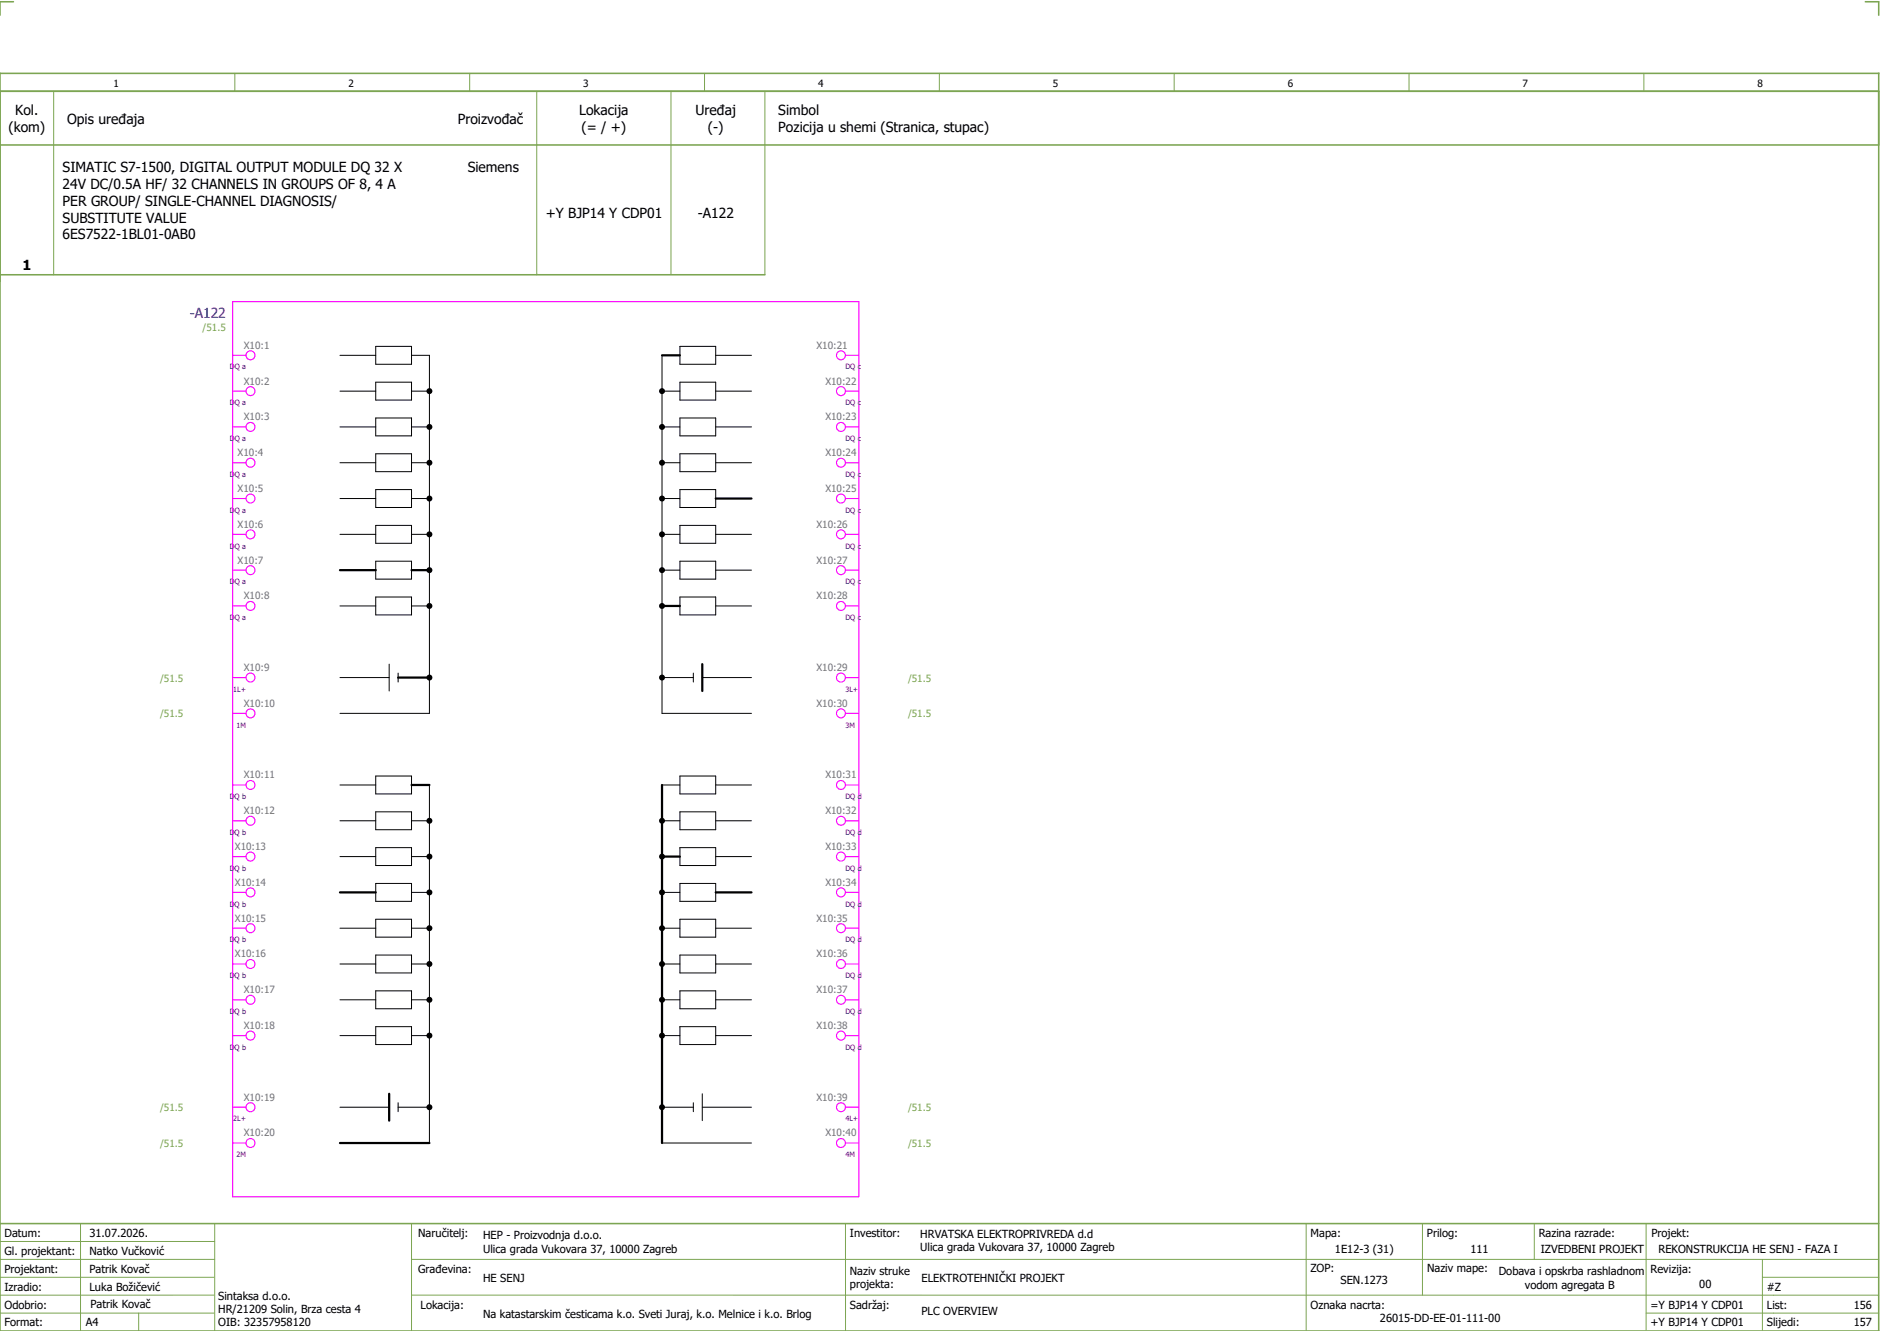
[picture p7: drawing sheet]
<svg xmlns="http://www.w3.org/2000/svg" width="421mm" height="297mm" viewBox="0 0 421 297" stroke-linecap="round" stroke-linejoin="round" font-family="sans-serif">
<path d="M0 16.4h420v281h-420zM3 .4h-3v3M417 .4h3v3M0 20.4h420M0 32.4h420M0 61.4h171M0 273.4h420" fill="none" stroke="#7ca552" stroke-width=".35"/>
<g fill="none" stroke="#7ca552" stroke-width=".22">
<path d="M52.5 16.4v4M105 16.4v4M157.5 16.4v4M210 16.4v4M262.5 16.4v4M315 16.4v4M367.5 16.4v4M12 20.4v41M120 20.4v41M150 20.4v41M171 20.4v41M0 277.4h48"/>
<path d="M18 273.4v24M48 273.4v24M92 273.4v24M189 273.4v24M292 273.4v23.8M318 273.4v16M343 273.4v8M368 273.4v23.8M0 281.4h48M0 285.4h47.8M0 293.4h47.8M31 293.4v4"/>
<path d="M47.8 289.4h-47.8M92 281.4h328M92 289.4h328M368 293.4h52M394 285.4h26M394 281.4v15.8"/>
</g>
<g fill="none" stroke="#000" stroke-width=".22">
<path d="M76 79.4h8M84 77.4h8v4h-8zM92 79.4h4v80h-20M148 79.4v80h20M152 77.4h8v4h-8zM160 79.4h8M76 87.4h8M76 95.4h8M84 85.4h8v4h-8zM84 93.4h8v4h-8zM92 87.4h4M92 95.4h4"/>
<path d="M148 87.4h4M148 95.4h4M152 85.4h8v4h-8zM152 93.4h8v4h-8zM160 87.4h8M160 95.4h8M76 103.4h8M76 111.4h8M76 119.4h8M84 101.4h8v4h-8zM84 109.4h8v4h-8zM84 117.4h8v4h-8z"/>
<path d="M92 103.4h4M92 111.4h4M92 119.4h4M148 103.4h4M148 111.4h4M148 119.4h4M152 101.4h8v4h-8zM152 109.4h8v4h-8zM152 117.4h8v4h-8zM160 103.4h8M160 119.4h8M76 135.4h8"/>
<path d="M84 125.4h8v4h-8zM84 133.4h8v4h-8zM92 135.4h4M148 127.4h4M152 125.4h8v4h-8zM152 133.4h8v4h-8zM160 135.4h8M160 127.4h8M76 151.4h11M87 148.4v6M89 150.4v2M148 151.4h7"/>
<path d="M155 150.4v2M157 151.4h11M76 175.4h8M84 173.4h8v4h-8zM96 175.4v80M148 175.4h4M152 173.4h8v4h-8zM160 175.4h8M76 183.4h8M76 191.4h8M84 181.4h8v4h-8zM84 189.4h8v4h-8z"/>
<path d="M84 197.4h8v4h-8zM92 183.4h4M92 191.4h4M92 199.4h4M148 183.4h4M148 199.4h4M152 181.4h8v4h-8zM152 189.4h8v4h-8zM152 197.4h8v4h-8zM160 183.4h8M160 191.4h8M76 207.4h8"/>
<path d="M76 215.4h8M84 205.4h8v4h-8zM84 213.4h8v4h-8zM92 207.4h4M92 215.4h4M148 207.4h4M148 215.4h4M152 205.4h8v4h-8zM152 213.4h8v4h-8zM160 207.4h8M160 215.4h8M76 223.4h8"/>
<path d="M76 231.4h8M84 221.4h8v4h-8zM84 229.4h8v4h-8zM92 223.4h4M92 231.4h4M148 223.4h4M148 231.4h4M152 221.4h8v4h-8zM152 229.4h8v4h-8zM160 223.4h8M160 231.4h8M76 247.4h11"/>
<path d="M89 246.4v2M89 247.4h7M148 247.4h7M148 255.4h20M155 246.4v2M157 247.4h11M157 244.4v6"/>
</g>
<g fill="#000">
<circle cx="96" cy="95.4" r=".67"/>
<circle cx="96" cy="87.4" r=".67"/>
<circle cx="148" cy="95.4" r=".67"/>
<circle cx="148" cy="87.4" r=".67"/>
<circle cx="96" cy="111.4" r=".67"/>
<circle cx="96" cy="103.4" r=".67"/>
<circle cx="96" cy="119.4" r=".67"/>
<circle cx="148" cy="103.4" r=".67"/>
<circle cx="148" cy="111.4" r=".67"/>
<circle cx="148" cy="119.4" r=".67"/>
<circle cx="96" cy="127.4" r=".67"/>
<circle cx="96" cy="135.4" r=".67"/>
<circle cx="148" cy="127.4" r=".67"/>
<circle cx="148" cy="135.4" r=".67"/>
<circle cx="96" cy="151.4" r=".67"/>
<circle cx="148" cy="151.4" r=".67"/>
<circle cx="96" cy="191.4" r=".67"/>
<circle cx="96" cy="183.4" r=".67"/>
<circle cx="96" cy="199.4" r=".67"/>
<circle cx="148" cy="191.4" r=".67"/>
<circle cx="148" cy="183.4" r=".67"/>
<circle cx="148" cy="199.4" r=".67"/>
<circle cx="96" cy="215.4" r=".67"/>
<circle cx="96" cy="207.4" r=".67"/>
<circle cx="148" cy="215.4" r=".67"/>
<circle cx="148" cy="207.4" r=".67"/>
<circle cx="96" cy="231.4" r=".67"/>
<circle cx="96" cy="223.4" r=".67"/>
<circle cx="148" cy="231.4" r=".67"/>
<circle cx="148" cy="223.4" r=".67"/>
<circle cx="96" cy="247.4" r=".67"/>
<circle cx="148" cy="247.4" r=".67"/>
</g>
<g fill="none" stroke="#000" stroke-width=".5">
<path d="M148 79.4h4M160 111.4h8M76 127.4h8M92 127.4h4M148 135.4h4M89 151.4h7M157 148.4v6M92 175.4h4M148 175.4v80M76 199.4h8M148 191.4h4M160 199.4h8"/>
<path d="M76 255.4h20M87 244.4v6"/>
</g>
<g fill="none" stroke="#f0f" stroke-width=".25">
<path d="M52 67.4h140v200h-140zM52 79.4h3M189 79.4h3M52 87.4h3M52 95.4h3M189 87.4h3M189 95.4h3M52 119.4h3M52 111.4h3M52 103.4h3M189 119.4h3M189 111.4h3"/>
<path d="M189 103.4h3M52 135.4h3M52 127.4h3M189 135.4h3M189 127.4h3M52 151.4h3M52 159.4h3M189 151.4h3M189 159.4h3M52 175.4h3M189 175.4h3M52 199.4h3"/>
<path d="M52 183.4h3M52 191.4h3M189 199.4h3M189 183.4h3M189 191.4h3M52 215.4h3M52 207.4h3M189 215.4h3M189 207.4h3M52 231.4h3M52 223.4h3M189 231.4h3"/>
<path d="M189 223.4h3M52 247.4h3M52 255.4h3M189 247.4h3M189 255.4h3"/>
<circle cx="56" cy="79.4" r="1"/>
<circle cx="188" cy="79.4" r="1"/>
<circle cx="56" cy="95.4" r="1"/>
<circle cx="56" cy="87.4" r="1"/>
<circle cx="188" cy="95.4" r="1"/>
<circle cx="188" cy="87.4" r="1"/>
<circle cx="56" cy="119.4" r="1"/>
<circle cx="56" cy="111.4" r="1"/>
<circle cx="56" cy="103.4" r="1"/>
<circle cx="188" cy="119.4" r="1"/>
<circle cx="188" cy="111.4" r="1"/>
<circle cx="188" cy="103.4" r="1"/>
<circle cx="56" cy="135.4" r="1"/>
<circle cx="56" cy="127.4" r="1"/>
<circle cx="188" cy="135.4" r="1"/>
<circle cx="188" cy="127.4" r="1"/>
<circle cx="56" cy="159.4" r="1"/>
<circle cx="56" cy="151.4" r="1"/>
<circle cx="188" cy="159.4" r="1"/>
<circle cx="188" cy="151.4" r="1"/>
<circle cx="56" cy="175.4" r="1"/>
<circle cx="188" cy="175.4" r="1"/>
<circle cx="56" cy="191.4" r="1"/>
<circle cx="56" cy="199.4" r="1"/>
<circle cx="56" cy="183.4" r="1"/>
<circle cx="188" cy="191.4" r="1"/>
<circle cx="188" cy="199.4" r="1"/>
<circle cx="188" cy="183.4" r="1"/>
<circle cx="56" cy="215.4" r="1"/>
<circle cx="56" cy="207.4" r="1"/>
<circle cx="188" cy="215.4" r="1"/>
<circle cx="188" cy="207.4" r="1"/>
<circle cx="56" cy="231.4" r="1"/>
<circle cx="56" cy="223.4" r="1"/>
<circle cx="188" cy="231.4" r="1"/>
<circle cx="188" cy="223.4" r="1"/>
<circle cx="56" cy="255.4" r="1"/>
<circle cx="56" cy="247.4" r="1"/>
<circle cx="188" cy="255.4" r="1"/>
<circle cx="188" cy="247.4" r="1"/>
</g>
<g font-size="3.1">
<text x="1.9" y="29.5">(kom)</text>
<text x="3.4" y="25.8">Kol.</text>
<text x="15" y="27.6">Opis uređaja</text>
<text x="102.3" y="27.6">Proizvođač</text>
<text x="129.5" y="25.8">Lokacija</text>
<text x="130" y="29.5">(= / +)</text>
<text x="155.5" y="25.8">Uređaj</text>
<text x="158.2" y="29.5">(-)</text>
<text x="174" y="25.8">Simbol</text>
<text x="174" y="29.5">Pozicija u shemi (Stranica, stupac)</text>
<text x="14" y="38.5">SIMATIC S7-1500, DIGITAL OUTPUT MODULE DQ 32 X</text>
<text x="104.6" y="38.5">Siemens</text>
<text x="14" y="42.3">24V DC/0.5A HF/ 32 CHANNELS IN GROUPS OF 8, 4 A</text>
<text x="14" y="46">PER GROUP/ SINGLE-CHANNEL DIAGNOSIS/</text>
<text x="14" y="49.8">SUBSTITUTE VALUE</text>
<text x="14" y="53.5">6ES7522-1BL01-0AB0</text>
<text x="122" y="48.8">+Y BJP14 Y CDP01</text>
<text x="156" y="48.8">-A122</text>
<text x="5" y="60.3">1</text>
</g>
<text font-size="3.1" fill="#00f" x="42.4" y="71">-A122</text>
<g font-size="2.5">
<text x="1" y="276.4">Datum:</text>
<text x="1" y="280.4">Gl. projektant:</text>
<text x="20" y="276.4">31.07.2026.</text>
<text x="20" y="280.4">Natko Vučković</text>
<text x="93.5" y="276.4">Naručitelj:</text>
<text x="108" y="276.9">HEP - Proizvodnja d.o.o.</text>
<text x="108" y="279.9">Ulica grada Vukovara 37, 10000 Zagreb</text>
<text x="190" y="276.4">Investitor:</text>
<text x="205.7" y="276.6">HRVATSKA ELEKTROPRIVREDA d.d</text>
<text x="205.7" y="279.6">Ulica grada Vukovara 37, 10000 Zagreb</text>
<text x="293" y="276.4">Mapa:</text>
<text x="298.4" y="279.9">1E12-3 (31)</text>
<text x="319" y="276.4">Prilog:</text>
<text x="328.7" y="279.9">111</text>
<text x="344" y="276.4">Razina razrade:</text>
<text x="344.4" y="279.9">IZVEDBENI PROJEKT</text>
<text x="369.2" y="276.3">Projekt:</text>
<text x="370.8" y="279.9">REKONSTRUKCIJA HE SENJ - FAZA I</text>
<text x="1" y="284.4">Projektant:</text>
<text x="20" y="284.4">Patrik Kovač</text>
<text x="93.5" y="284.4">Građevina:</text>
<text x="108" y="286.4">HE SENJ</text>
<text x="190" y="284.9">Naziv struke</text>
<text x="190" y="287.9">projekta:</text>
<text x="206" y="286.5">ELEKTROTEHNIČKI PROJEKT</text>
<text x="293" y="284.3">ZOP:</text>
<text x="299.7" y="286.9">SEN.1273</text>
<text x="319" y="284.3">Naziv mape:</text>
<text x="335.1" y="285">Dobava i opskrba rashladnom</text>
<text x="340.9" y="288">vodom agregata B</text>
<text x="369" y="284.4">Revizija:</text>
<text x="379.9" y="287.9">00</text>
<text x="1" y="288.4">Izradio:</text>
<text x="1" y="292.4">Odobrio:</text>
<text x="20" y="288.4">Luka Božičević</text>
<text x="20.2" y="292.3">Patrik Kovač</text>
<text x="48.8" y="290.4">Sintaksa d.o.o.</text>
<text x="48.8" y="293.4">HR/21209 Solin, Brza cesta 4</text>
<text x="94" y="292.4">Lokacija:</text>
<text x="190" y="292.4">Sadržaj:</text>
<text x="206" y="293.9">PLC OVERVIEW</text>
<text x="293" y="292.4">Oznaka nacrta:</text>
<text x="369" y="292.4">=Y BJP14 Y CDP01</text>
<text x="395" y="292.4">List:</text>
<text x="395" y="288.4">#Z</text>
<text x="414.4" y="292.4">156</text>
<text x="1" y="296.4">Format:</text>
<text x="19.2" y="296.4">A4</text>
<text x="48.8" y="296.4">OIB: 32357958120</text>
<text x="108" y="294.4">Na katastarskim česticama k.o. Sveti Juraj, k.o. Melnice i k.o. Brlog</text>
<text x="308.5" y="295.4">26015-DD-EE-01-111-00</text>
<text x="369" y="296.4">+Y BJP14 Y CDP01</text>
<text x="395" y="296.4">Slijedi:</text>
<text x="414.4" y="296.4">157</text>
</g>
<g font-size="2.2">
<text x="25.4" y="19.4">1</text>
<text x="77.9" y="19.4">2</text>
<text x="130.4" y="19.4">3</text>
<text x="182.9" y="19.4">4</text>
<text x="235.4" y="19.4">5</text>
<text x="287.9" y="19.4">6</text>
<text x="340.4" y="19.4">7</text>
<text x="392.9" y="19.4">8</text>
</g>
<g font-size="2.2" fill="#7ca552">
<text x="45.3" y="73.9">/51.5</text>
<text x="35.8" y="152.3">/51.5</text>
<text x="203" y="152.3">/51.5</text>
<text x="35.8" y="160.3">/51.5</text>
<text x="203" y="160.3">/51.5</text>
<text x="35.8" y="248.3">/51.5</text>
<text x="203" y="248.3">/51.5</text>
<text x="35.8" y="256.3">/51.5</text>
<text x="203" y="256.3">/51.5</text>
</g>
<g font-size="2.2" fill="#767676">
<text x="54.5" y="77.9">X10:1</text>
<text x="182.5" y="77.9">X10:21</text>
<text x="54.5" y="85.9">X10:2</text>
<text x="184.5" y="85.9">X10:22</text>
<text x="54.5" y="93.9">X10:3</text>
<text x="184.5" y="93.9">X10:23</text>
<text x="53.1" y="101.9">X10:4</text>
<text x="184.5" y="101.9">X10:24</text>
<text x="53.1" y="109.9">X10:5</text>
<text x="184.5" y="109.9">X10:25</text>
<text x="53.1" y="117.9">X10:6</text>
<text x="182.5" y="117.9">X10:26</text>
<text x="53.1" y="125.9">X10:7</text>
<text x="182.5" y="125.9">X10:27</text>
<text x="54.5" y="133.9">X10:8</text>
<text x="182.5" y="133.9">X10:28</text>
<text x="54.5" y="149.9">X10:9</text>
<text x="182.5" y="149.9">X10:29</text>
<text x="54.5" y="157.9">X10:10</text>
<text x="182.5" y="157.9">X10:30</text>
<text x="54.5" y="173.9">X10:11</text>
<text x="184.5" y="173.9">X10:31</text>
<text x="54.5" y="181.9">X10:12</text>
<text x="184.5" y="181.9">X10:32</text>
<text x="52.5" y="189.9">X10:13</text>
<text x="184.5" y="189.9">X10:33</text>
<text x="52.5" y="197.9">X10:14</text>
<text x="184.5" y="197.9">X10:34</text>
<text x="52.5" y="205.9">X10:15</text>
<text x="182.5" y="205.9">X10:35</text>
<text x="52.5" y="213.9">X10:16</text>
<text x="182.5" y="213.9">X10:36</text>
<text x="54.5" y="221.9">X10:17</text>
<text x="182.5" y="221.9">X10:37</text>
<text x="54.5" y="229.9">X10:18</text>
<text x="182.5" y="229.9">X10:38</text>
<text x="54.5" y="245.9">X10:19</text>
<text x="182.5" y="245.9">X10:39</text>
<text x="54.5" y="253.9">X10:20</text>
<text x="184.5" y="253.9">X10:40</text>
</g>
<g font-size="1.6" fill="#00f">
<text x="51.4" y="82.6">DQ a</text>
<text x="189" y="82.6">DQ c</text>
<text x="51.4" y="90.6">DQ a</text>
<text x="189" y="90.6">DQ c</text>
<text x="51.4" y="98.6">DQ a</text>
<text x="189" y="98.6">DQ c</text>
<text x="51.4" y="106.6">DQ a</text>
<text x="189" y="106.6">DQ c</text>
<text x="51.4" y="114.6">DQ a</text>
<text x="189" y="114.6">DQ c</text>
<text x="51.4" y="122.6">DQ a</text>
<text x="189" y="122.6">DQ c</text>
<text x="51.4" y="130.6">DQ a</text>
<text x="189" y="130.6">DQ c</text>
<text x="51.4" y="138.6">DQ a</text>
<text x="189" y="138.6">DQ c</text>
<text x="52.1" y="154.6">1L+</text>
<text x="189" y="154.6">3L+</text>
<text x="52.9" y="162.6">1M</text>
<text x="189" y="162.6">3M</text>
<text x="51.4" y="178.6">DQ b</text>
<text x="189" y="178.6">DQ d</text>
<text x="51.4" y="186.6">DQ b</text>
<text x="189" y="186.6">DQ d</text>
<text x="51.4" y="194.6">DQ b</text>
<text x="189" y="194.6">DQ d</text>
<text x="51.4" y="202.6">DQ b</text>
<text x="189" y="202.6">DQ d</text>
<text x="51.4" y="210.6">DQ b</text>
<text x="189" y="210.6">DQ d</text>
<text x="51.4" y="218.6">DQ b</text>
<text x="189" y="218.6">DQ d</text>
<text x="51.4" y="226.6">DQ b</text>
<text x="189" y="226.6">DQ d</text>
<text x="51.4" y="234.6">DQ b</text>
<text x="189" y="234.6">DQ d</text>
<text x="52.1" y="250.6">2L+</text>
<text x="189" y="250.6">4L+</text>
<text x="52.9" y="258.6">2M</text>
<text x="189" y="258.6">4M</text>
</g>
</svg>
